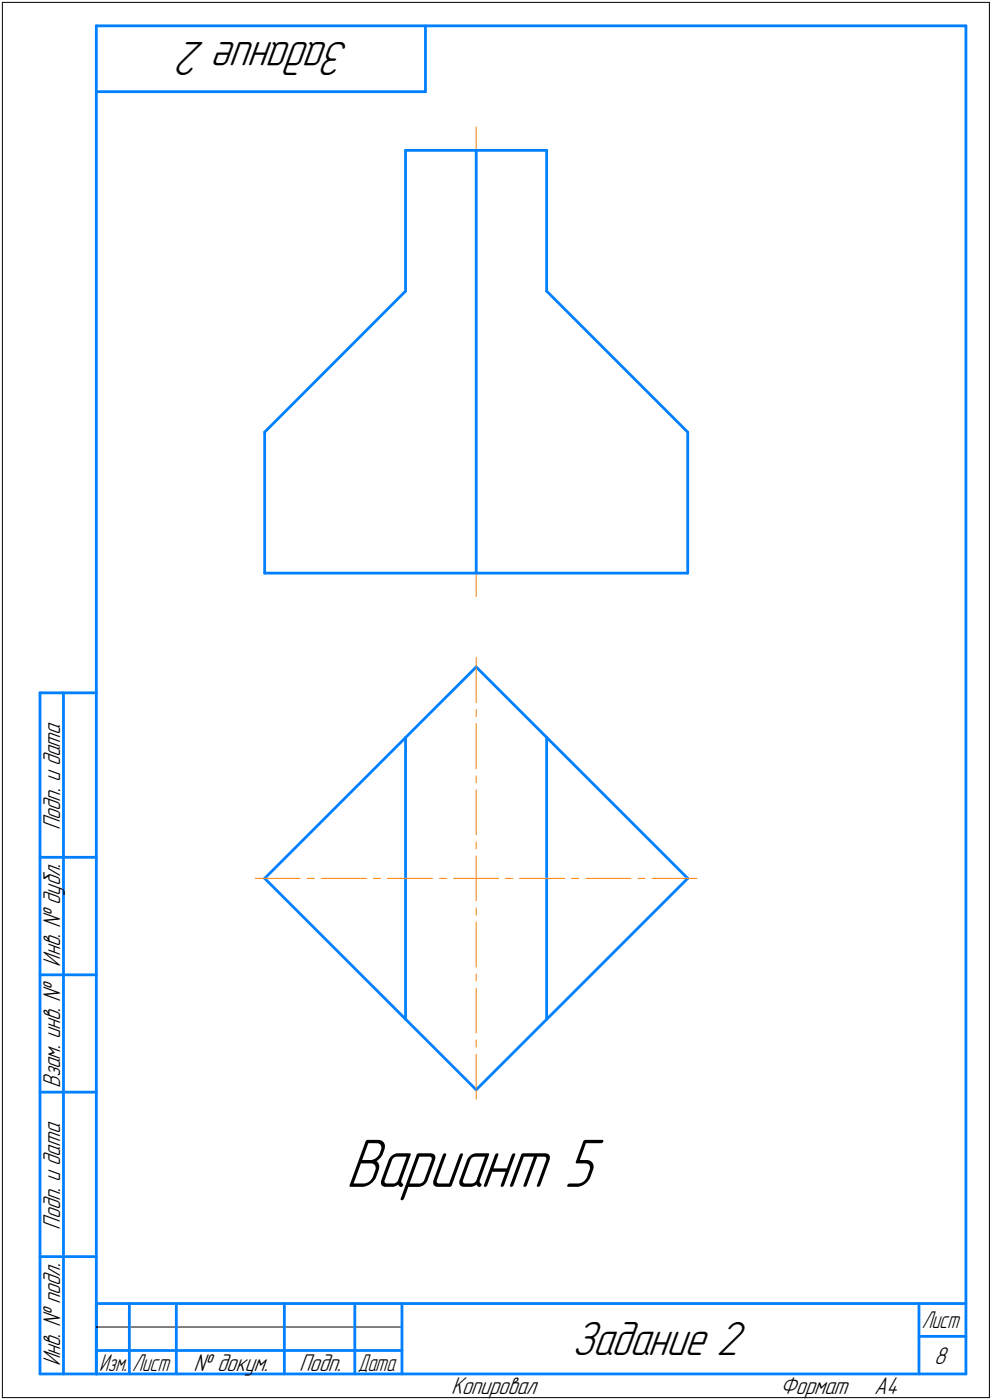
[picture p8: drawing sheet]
<svg xmlns="http://www.w3.org/2000/svg" width="211mm" height="298mm" viewBox="0 0 211 298" stroke-linecap="round" stroke-linejoin="round" font-family="sans-serif">
<g fill="none" stroke="#0080ff" stroke-width=".59">
<path d="M20.5 5.5v287zM20.5 5.5h185zM20.5 19.5h70zM90.5 5.5v14zM205.5 5.5v287zM86.3 32h30zM86.3 32v30zM101.3 32v90zM116.3 32v30zM86.3 62l-30 30zM116.3 62l30 30zM56.3 92v30z"/>
<path d="M146.3 92v30zM56.3 122h90zM8.5 147.5v145zM8.5 147.5h12zM13.5 147.5v145zM86.3 157v60zM101.3 142l45 45zM101.3 142l-45 45zM116.3 157v60zM8.5 182.5h12zM56.3 187l45 45zM8.5 207.5h12z"/>
<path d="M8.5 232.5h12zM101.3 232l45-45zM8.5 267.5h12zM20.5 277.5h185zM20.5 277.5v15zM27.5 277.5v15zM37.5 277.5v15zM60.5 277.5v15zM75.5 277.5v15zM85.5 277.5v15zM195.5 277.5v15zM8.5 292.5h12z"/>
<path d="M20.5 292.5h185zM20.5 287.5h7zM27.5 287.5h10zM37.5 287.5h23zM60.5 287.5h15zM75.5 287.5h10zM195.5 284.5h10z"/>
</g>
<g fill="none" stroke="#ff8000" stroke-width=".21">
<path d="M101.3 27v16.4zM101.3 47.9v16.4zM101.3 44.9v1.5zM101.3 68.8v16.4zM101.3 65.8v1.5zM101.3 89.7v16.4zM101.3 86.7v1.5zM101.3 110.6v16.4zM101.3 107.6v1.5zM101.3 140v9.6zM101.3 151v1.6zM101.3 154.1v9.5z"/>
<path d="M101.3 165.1v1.5zM101.3 168.1v9.6zM101.3 179.2v1.5zM54.3 187h9.5zM65.4 187h1.4zM68.4 187h9.5zM79.4 187h1.5zM82.4 187h9.6zM93.5 187h1.5zM96.5 187h4.8zM101.3 196.3v9.6zM101.3 193.3v1.5z"/>
<path d="M101.3 187v4.8zM101.3 182.2v4.8zM101.3 187h4.8zM107.6 187h1.5zM110.6 187h9.5zM121.6 187h1.5zM124.6 187h9.6zM135.7 187h1.5zM138.7 187h9.6zM101.3 210.4v9.5zM101.3 207.3v1.5zM101.3 224.4v9.6z"/>
<path d="M101.3 221.4v1.5z"/>
</g>
<path d="M73.5 241.5h55.5zM73.5 241.5h55.5zM73.5 241.6h55.5zM73.5 241.6h55.5zM73.5 241.6h55.5zM73.5 241.7h55.5zM73.5 241.7h55.5zM73.5 241.8h55.5zM73.5 241.8h55.5zM73.5 241.9h55.5zM73.5 241.9h55.5zM73.5 241.9h55.5zM73.5 242h55.5zM73.5 242h55.5zM73.5 242.1h55.5zM73.5 242.1h55.5zM73.5 242.1h55.5zM73.5 242.2h55.5zM73.5 242.2h55.5zM73.5 242.3h55.5zM73.5 242.3h55.5zM73.5 242.4h55.5zM73.5 242.4h55.5zM73.5 242.4h55.5zM73.5 242.5h55.5zM73.5 242.5h55.5zM73.5 242.6h55.5zM73.5 242.6h55.5zM73.5 242.7h55.5zM73.5 242.7h55.5zM73.5 242.7h55.5zM73.5 242.8h55.5zM73.5 242.8h55.5zM73.5 242.9h55.5zM73.5 242.9h55.5zM73.5 243h55.5zM73.5 243h55.5zM73.5 243h55.5zM73.5 243.1h55.5zM73.5 243.1h55.5zM73.5 243.2h55.5zM73.5 243.2h55.5zM73.5 243.2h55.5zM73.5 243.3h55.5zM73.5 243.3h55.5zM73.5 243.4h55.5zM73.5 243.4h55.5zM73.5 243.5h55.5zM73.5 243.5h55.5zM73.5 243.5h55.5zM73.5 243.6h55.5zM73.5 243.6h55.5zM73.5 243.7h55.5zM73.5 243.7h55.5zM73.5 243.8h55.5zM73.5 243.8h55.5zM73.5 243.8h55.5zM73.5 243.9h55.5zM73.5 243.9h55.5zM73.5 244h55.5zM73.5 244h55.5zM73.5 244.1h55.5zM73.5 244.1h55.5zM73.5 244.1h55.5zM73.5 244.2h55.5zM73.5 244.2h55.5zM73.5 244.3h55.5zM73.5 244.3h55.5zM73.5 244.3h55.5zM73.5 244.4h55.5zM73.5 244.4h55.5zM73.5 244.5h55.5zM73.5 244.5h55.5zM73.5 244.6h55.5zM73.5 244.6h55.5zM73.5 244.6h55.5zM73.5 244.7h55.5zM73.5 244.7h55.5zM73.5 244.8h55.5zM73.5 244.8h55.5zM73.5 244.9h55.5zM73.5 244.9h55.5zM73.5 244.9h55.5zM73.5 245h55.5zM73.5 245h55.5zM73.5 245.1h55.5zM73.5 245.1h55.5zM73.5 245.2h55.5zM73.5 245.2h55.5zM73.5 245.2h55.5zM73.5 245.3h55.5zM73.5 245.3h55.5zM73.5 245.4h55.5zM73.5 245.4h55.5zM73.5 245.4h55.5zM73.5 245.5h55.5zM73.5 245.5h55.5zM73.5 245.6h55.5zM73.5 245.6h55.5zM73.5 245.7h55.5zM73.5 245.7h55.5zM73.5 245.7h55.5zM73.5 245.8h55.5zM73.5 245.8h55.5zM73.5 245.9h55.5zM73.5 245.9h55.5zM73.5 246h55.5zM73.5 246h55.5zM73.5 246h55.5zM73.5 246.1h55.5zM73.5 246.1h55.5zM73.5 246.2h55.5zM73.5 246.2h55.5zM73.5 246.3h55.5zM73.5 246.3h55.5zM73.5 246.3h55.5zM73.5 246.4h55.5zM73.5 246.4h55.5zM73.5 246.5h55.5zM73.5 246.5h55.5zM73.5 246.5h55.5zM73.5 246.6h55.5zM73.5 246.6h55.5zM73.5 246.7h55.5zM73.5 246.7h55.5zM73.5 246.8h55.5zM73.5 246.8h55.5zM73.5 246.8h55.5zM73.5 246.9h55.5zM73.5 246.9h55.5zM73.5 247h55.5zM73.5 247h55.5zM73.5 247.1h55.5zM73.5 247.1h55.5zM73.5 247.1h55.5zM73.5 247.2h55.5zM73.5 247.2h55.5zM73.5 247.3h55.5zM73.5 247.3h55.5zM73.5 247.4h55.5zM73.5 247.4h55.5zM73.5 247.4h55.5zM73.5 247.5h55.5zM73.5 247.5h55.5zM73.5 247.6h55.5zM73.5 247.6h55.5zM73.5 247.6h55.5zM73.5 247.7h55.5zM73.5 247.7h55.5zM73.5 247.8h55.5zM73.5 247.8h55.5zM73.5 247.9h55.5zM73.5 247.9h55.5zM73.5 247.9h55.5zM73.5 248h55.5zM73.5 248h55.5zM73.5 248.1h55.5zM73.5 248.1h55.5zM73.5 248.2h55.5zM73.5 248.2h55.5zM73.5 248.2h55.5zM73.5 248.3h55.5zM73.5 248.3h55.5zM73.5 248.4h55.5zM73.5 248.4h55.5zM73.5 248.5h55.5zM73.5 248.5h55.5zM73.5 248.5h55.5zM73.5 248.6h55.5zM73.5 248.6h55.5zM73.5 248.7h55.5zM73.5 248.7h55.5zM73.5 248.8h55.5zM73.5 248.8h55.5zM73.5 248.8h55.5zM73.5 248.9h55.5zM73.5 248.9h55.5zM73.5 249h55.5zM73.5 249h55.5zM73.5 249h55.5zM73.5 249.1h55.5zM73.5 249.1h55.5zM73.5 249.2h55.5zM73.5 249.2h55.5zM73.5 249.3h55.5zM73.5 249.3h55.5zM73.5 249.3h55.5zM73.5 249.4h55.5zM73.5 249.4h55.5zM73.5 249.5h55.5zM73.5 249.5h55.5zM73.5 249.6h55.5zM73.5 249.6h55.5zM73.5 249.6h55.5zM73.5 249.7h55.5zM73.5 249.7h55.5zM73.5 249.8h55.5zM73.5 249.8h55.5zM73.5 249.9h55.5zM73.5 249.9h55.5zM73.5 249.9h55.5zM73.5 250h55.5zM73.5 250h55.5zM73.5 250.1h55.5zM73.5 250.1h55.5zM73.5 250.1h55.5zM73.5 250.2h55.5zM73.5 250.2h55.5zM73.5 250.3h55.5zM73.5 250.3h55.5zM73.5 250.4h55.5zM73.5 250.4h55.5zM73.5 250.4h55.5zM73.5 250.5h55.5zM73.5 250.5h55.5zM73.5 250.6h55.5zM73.5 250.6h55.5zM73.5 250.7h55.5zM73.5 250.7h55.5zM73.5 250.7h55.5zM73.5 250.8h55.5zM73.5 250.8h55.5zM73.5 250.9h55.5zM73.5 250.9h55.5zM73.5 251h55.5zM73.5 251h55.5zM73.5 251h55.5zM73.5 251.1h55.5zM73.5 251.1h55.5zM73.5 251.2h55.5zM73.5 251.2h55.5zM73.5 251.2h55.5zM73.5 251.3h55.5zM73.5 251.3h55.5zM73.5 251.4h55.5zM73.5 251.4h55.5zM73.5 251.5h55.5zM73.5 251.5h55.5zM73.5 251.5h55.5zM73.5 251.6h55.5zM73.5 251.6h55.5zM73.5 251.7h55.5zM73.5 251.7h55.5zM73.5 251.8h55.5zM73.5 251.8h55.5zM73.5 251.8h55.5zM73.5 251.9h55.5zM73.5 251.9h55.5zM73.5 252h55.5zM73.5 252h55.5zM73.5 252.1h55.5zM73.5 252.1h55.5zM73.5 252.1h55.5zM73.5 252.2h55.5zM73.5 252.2h55.5zM73.5 252.3h55.5zM73.5 252.3h55.5zM73.5 252.3h55.5zM73.5 252.4h55.5zM73.5 252.4h55.5zM73.5 252.5h55.5zM73.5 252.5h55.5zM73.5 252.6h55.5zM73.5 252.6h55.5zM73.5 252.6h55.5zM73.5 252.7h55.5zM73.5 252.7h55.5zM73.5 252.8h55.5zM73.5 252.8h55.5zM73.5 252.9h55.5zM73.5 252.9h55.5zM73.5 252.9h55.5zM73.5 253h55.5zM73.5 253h55.5zM73.5 253.1h55.5zM73.5 253.1h55.5zM73.5 253.2h55.5zM73.5 253.2h55.5zM73.5 253.2h55.5zM73.5 253.3h55.5zM73.5 253.3h55.5zM73.5 253.4h55.5zM73.5 253.4h55.5zM73.5 253.4h55.5zM73.5 253.5h55.5zM73.5 253.5h55.5zM73.5 253.6h55.5zM73.5 253.6h55.5zM73.5 253.7h55.5zM73.5 253.7h55.5zM73.5 253.7h55.5zM73.5 253.8h55.5zM73.5 253.8h55.5zM73.5 253.9h55.5zM73.5 253.9h55.5zM73.5 254h55.5zM73.5 254h55.5zM73.5 254h55.5zM73.5 254.1h55.5zM73.5 254.1h55.5zM73.5 254.2h55.5zM73.5 254.2h55.5zM73.5 254.3h55.5zM73.5 254.3h55.5zM73.5 254.3h55.5zM73.5 254.4h55.5zM73.5 254.4h55.5zM73.5 254.5h55.5zM73.5 254.5h55.5zM73.5 254.6h55.5zM73.5 254.6h55.5zM73.5 254.6h55.5zM73.5 254.7h55.5zM73.5 254.7h55.5zM73.5 254.8h55.5zM73.5 254.8h55.5zM73.5 254.8h55.5zM73.5 254.9h55.5zM73.5 254.9h55.5zM73.5 255h55.5zM73.5 255h55.5zM73.5 255.1h55.5zM73.5 255.1h55.5zM73.5 255.1h55.5zM73.5 255.2h55.5zM73.5 255.2h55.5zM73.5 255.3h55.5zM73.5 255.3h55.5zM73.5 255.4h55.5zM73.5 255.4h55.5zM73.5 255.4h55.5zM73.5 255.5h55.5zM73.5 255.5h55.5zM73.5 255.6h55.5zM73.5 255.6h55.5zM73.5 255.7h55.5zM73.5 255.7h55.5z" fill="#fff" stroke="#fff" stroke-width=".21"/>
<path d="M.5 .5v297zM.5 .5h210zM210.5 .5v297zM.5 297.5h210zM20.5 282.5h65z" fill="none" stroke="#000" stroke-width=".21"/>
<text font-size="15.6" x="73.5" y="252.7">Вариант 5</text>
<g font-size="10.9">
<text x="74.4" y="9" transform="rotate(-180 74.4 9)">Задание 2</text>
<text x="121.6" y="288.5">Задание 2</text>
</g>
<g font-size="5.5">
<text x="12.8" y="176.7" transform="rotate(-90 12.8 176.7)">Подп. и дата</text>
<text x="12.8" y="205.8" transform="rotate(-90 12.8 205.8)">Инв. № дубл.</text>
<text x="12.8" y="231.6" transform="rotate(-90 12.8 231.6)">Взам. инв. №</text>
<text x="12.8" y="261.7" transform="rotate(-90 12.8 261.7)">Подп. и дата</text>
<text x="12.8" y="290.8" transform="rotate(-90 12.8 290.8)">Инв. № подл.</text>
<text x="41.2" y="291.8">№ докум.</text>
<text x="63.6" y="291.8">Подп.</text>
<text x="198.8" y="290.3">8</text>
<text x="96" y="296.8">Копировал</text>
<text x="166" y="296.8">Формат</text>
<text x="186" y="296.8">A4</text>
</g>
<g font-size="5.4">
<text x="196.1" y="282.8">Лист</text>
<text x="21.1" y="291.8">Изм.</text>
<text x="28.1" y="291.8">Лист</text>
<text x="76.1" y="291.8">Дата</text>
</g>
</svg>
